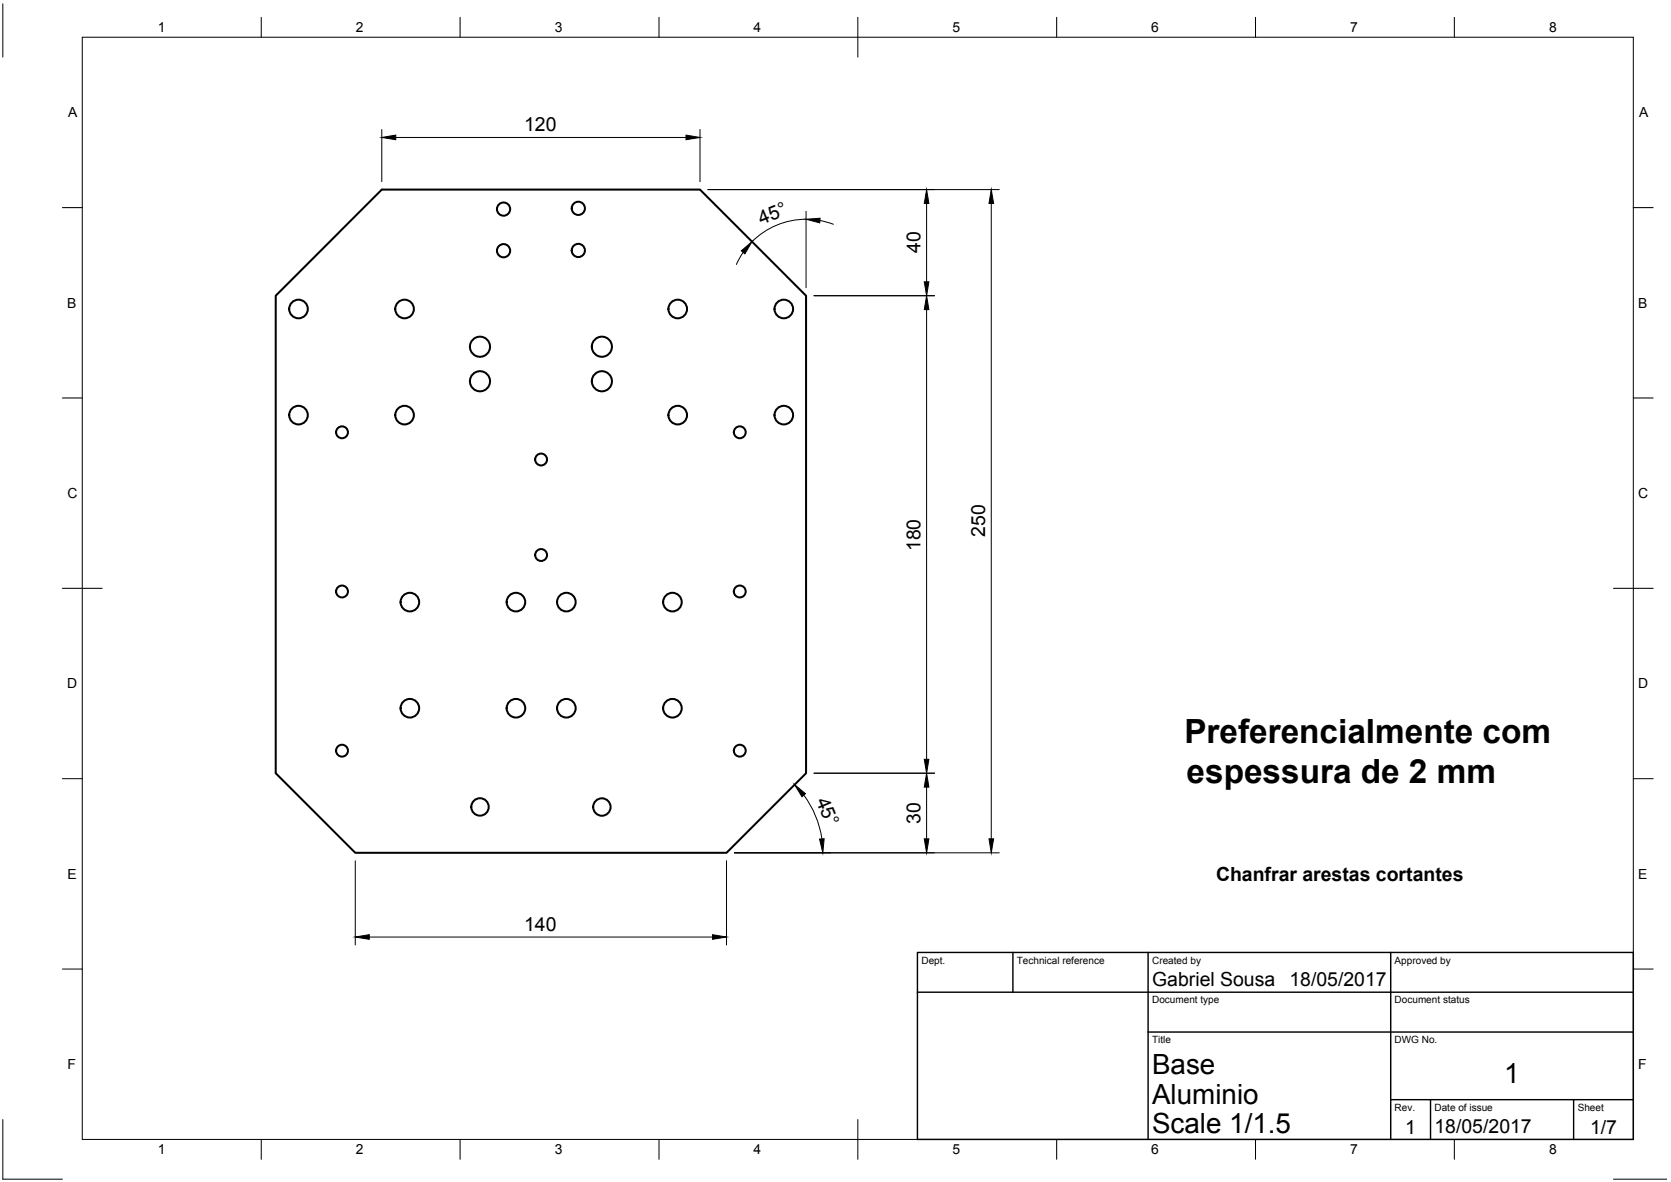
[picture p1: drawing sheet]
<svg xmlns="http://www.w3.org/2000/svg" width="420mm" height="297mm" viewBox="0 0 420 297" stroke-linecap="round" stroke-linejoin="round" font-family="sans-serif">
<!-- layer: Visible -->
<g fill="none" stroke="#000" stroke-width=".51">
<path d="M69.3 74.3l26.7-26.7h80l26.7 26.7v120l-20 20h-93.4l-20-20z"/>
<circle cx="126.6" cy="52.5" r="1.66"/>
<circle cx="145.4" cy="52.4" r="1.66"/>
<circle cx="75.1" cy="77.7" r="2.34"/>
<circle cx="101.7" cy="77.7" r="2.34"/>
<circle cx="126.6" cy="63" r="1.66"/>
<circle cx="145.4" cy="62.9" r="1.66"/>
<circle cx="170.4" cy="77.7" r="2.34"/>
<circle cx="197.1" cy="77.7" r="2.34"/>
<circle cx="120.7" cy="87.1" r="2.53"/>
<circle cx="120.7" cy="95.8" r="2.53"/>
<circle cx="151.3" cy="95.8" r="2.53"/>
<circle cx="151.3" cy="87.1" r="2.53"/>
<circle cx="75.1" cy="104.3" r="2.34"/>
<circle cx="86" cy="108.6" r="1.49"/>
<circle cx="101.7" cy="104.3" r="2.34"/>
<circle cx="136.1" cy="115.5" r="1.49"/>
<circle cx="170.4" cy="104.3" r="2.34"/>
<circle cx="186" cy="108.6" r="1.49"/>
<circle cx="197.1" cy="104.3" r="2.34"/>
<circle cx="136.1" cy="139.5" r="1.49"/>
<circle cx="86" cy="148.6" r="1.49"/>
<circle cx="103.1" cy="151.3" r="2.34"/>
<circle cx="129.7" cy="151.3" r="2.34"/>
<circle cx="142.4" cy="151.3" r="2.34"/>
<circle cx="169.1" cy="151.3" r="2.34"/>
<circle cx="186" cy="148.6" r="1.49"/>
<circle cx="103.1" cy="178" r="2.34"/>
<circle cx="129.7" cy="178" r="2.34"/>
<circle cx="142.4" cy="178" r="2.34"/>
<circle cx="169.1" cy="178" r="2.34"/>
<circle cx="86" cy="188.6" r="1.49"/>
<circle cx="186" cy="188.6" r="1.49"/>
<circle cx="120.7" cy="202.8" r="2.19"/>
<circle cx="151.3" cy="202.8" r="2.19"/>
</g>
<!-- layer: Border -->
<g fill="none" stroke="#000" stroke-width=".25">
<path d="M.7 1v13.4M20.7 9.4h390v276.9h-390zM65.7 4.4v5M115.7 4.4v5M165.7 4.4v5M215.7 4.4v10M265.7 4.4v5M315.7 4.4v5M365.7 4.4v5M15.7 52.2h5M410.7 52.2h5M15.7 100h5"/>
<path d="M410.7 100h5M15.7 147.8h10M405.7 147.8h10M15.7 195.7h5M410.7 195.7h5M15.7 243.5h5M410.7 243.5h5M.7 281.3v15h15M65.7 286.3v5M115.7 286.3v5M165.7 286.3v5M215.7 281.3v10"/>
<path d="M265.7 286.3v5M315.7 286.3v5M365.7 286.3v5M405.7 296.3h13.4"/>
</g>
<!-- layer: TitleBlock -->
<path d="M230.7 239.4h180v46.9h-180zM254.7 239.4v9.9M288.7 239.4v46.9M349.7 239.4v46.9M230.7 249.3h180M288.7 259.4h122M349.7 276.4h61M359.7 276.4v9.9M395.7 276.4v9.9" fill="none" stroke="#000" stroke-width=".36"/>
<!-- layer: Dimensions -->
<g fill="none" stroke="#000" stroke-width=".25">
<path d="M96 32.5v13.2M99.5 34.5h73M176 32.5v13.2M178 47.6h73.3M202.7 53.1v19.2M202.7 55.1a19.2 19.2 0 0 0-13.6 5.6M206.2 55.4l3.3 1M233 51.1v19.7M249.2 51.1v159.7M186.9 63.4l-1.7 3.1M204.7 74.3h30.3M233 77.8v113"/>
<path d="M202.1 199.8a24.2 24.2 0 0 1 4.6 11M204.7 194.3h30.3M233 197.8v13M89.3 216.3v21.2M182.7 216.3v21.2M184.7 214.3h66.6M92.8 235.5h86.4"/>
</g>
<g fill="#000" stroke="#000" stroke-width=".25">
<path d="M96 34.5l3.5-.5v1.1zM172.5 34l3.5 .5-3.5 .6zM202.7 55.1l3.5-.3-.1 1.2zM233 47.6l.6 3.5h-1.2zM249.2 47.6l.6 3.5h-1.1zM186.4 63l2.7-2.3-1.8 3.1zM233 74.3l.6 3.5h-1.2zM232.4 70.8h1.2l-.6 3.5zM232.4 190.8h1.2l-.6 3.5zM233 194.3l.6 3.5h-1.2zM199.8 197.2l2.7 2.3-.9 .7zM206.1 210.9l1.1-.1-.3 3.5z"/>
<path d="M232.4 210.8h1.2l-.6 3.5zM248.7 210.8h1.1l-.6 3.5zM89.3 235.5l3.5-.6v1.2zM179.2 234.9l3.5 .6-3.5 .6z"/>
</g>
<g font-size="8.4">
<text x="297.8" y="186.7">Preferencialmente com</text>
<text x="298.4" y="196.7">espessura de 2 mm</text>
</g>
<g font-size="7">
<text x="289.7" y="269.9">Base</text>
<text x="378.2" y="272.2">1</text>
<text x="289.7" y="277.3">Aluminio</text>
<text x="289.7" y="284.8">Scale 1/1.5</text>
</g>
<g font-size="4.9">
<text x="131.8" y="33">120</text>
<text x="191.4" y="56.5" transform="rotate(-23 191.4 56.5)">45°</text>
<text x="231.4" y="63.6" transform="rotate(-90 231.4 63.6)">40</text>
<text x="247.7" y="135" transform="rotate(-90 247.7 135)">250</text>
<text x="231.4" y="138.5" transform="rotate(-90 231.4 138.5)">180</text>
<text x="205.1" y="201.2" transform="rotate(67 205.1 201.2)">45°</text>
<text x="231.4" y="207" transform="rotate(-90 231.4 207)">30</text>
<text x="305.8" y="221.5">Chanfrar arestas cortantes</text>
<text x="131.8" y="233.9">140</text>
<text x="289.7" y="247.8">Gabriel Sousa</text>
<text x="324.2" y="247.8">18/05/2017</text>
<text x="353.3" y="285">1</text>
<text x="360.7" y="284.8">18/05/2017</text>
<text x="399.8" y="285">1/7</text>
</g>
<g font-size="3.5">
<text x="39.7" y="8.1">1</text>
<text x="89.5" y="8.1">2</text>
<text x="139.5" y="8.1">3</text>
<text x="189.4" y="8.1">4</text>
<text x="239.5" y="8.1">5</text>
<text x="289.4" y="8.1">6</text>
<text x="339.5" y="8.1">7</text>
<text x="389.5" y="8.1">8</text>
<text x="17.1" y="29.5">A</text>
<text x="412.1" y="29.5">A</text>
<text x="16.9" y="77.3">B</text>
<text x="411.9" y="77.3">B</text>
<text x="16.9" y="125.2">C</text>
<text x="411.9" y="125.2">C</text>
<text x="16.9" y="173">D</text>
<text x="411.9" y="173">D</text>
<text x="16.9" y="220.9">E</text>
<text x="411.9" y="220.9">E</text>
<text x="16.9" y="268.7">F</text>
<text x="411.9" y="268.7">F</text>
<text x="39.7" y="290.1">1</text>
<text x="89.5" y="290.1">2</text>
<text x="139.5" y="290.1">3</text>
<text x="189.4" y="290.1">4</text>
<text x="239.5" y="290.1">5</text>
<text x="289.4" y="290.1">6</text>
<text x="339.5" y="290.1">7</text>
<text x="389.5" y="290.1">8</text>
</g>
<g font-size="2.5">
<text x="231.7" y="242.1">Dept.</text>
<text x="255.7" y="242.1">Technical reference</text>
<text x="289.7" y="242.1">Created by</text>
<text x="350.7" y="242.1">Approved by</text>
<text x="289.7" y="252.1">Document type</text>
<text x="350.7" y="252.1">Document status</text>
<text x="289.7" y="262.1">Title</text>
<text x="350.7" y="262.1">DWG No.</text>
<text x="350.7" y="279.1">Rev.</text>
<text x="360.7" y="279.1">Date of issue</text>
<text x="396.7" y="279.1">Sheet</text>
</g>
</svg>
